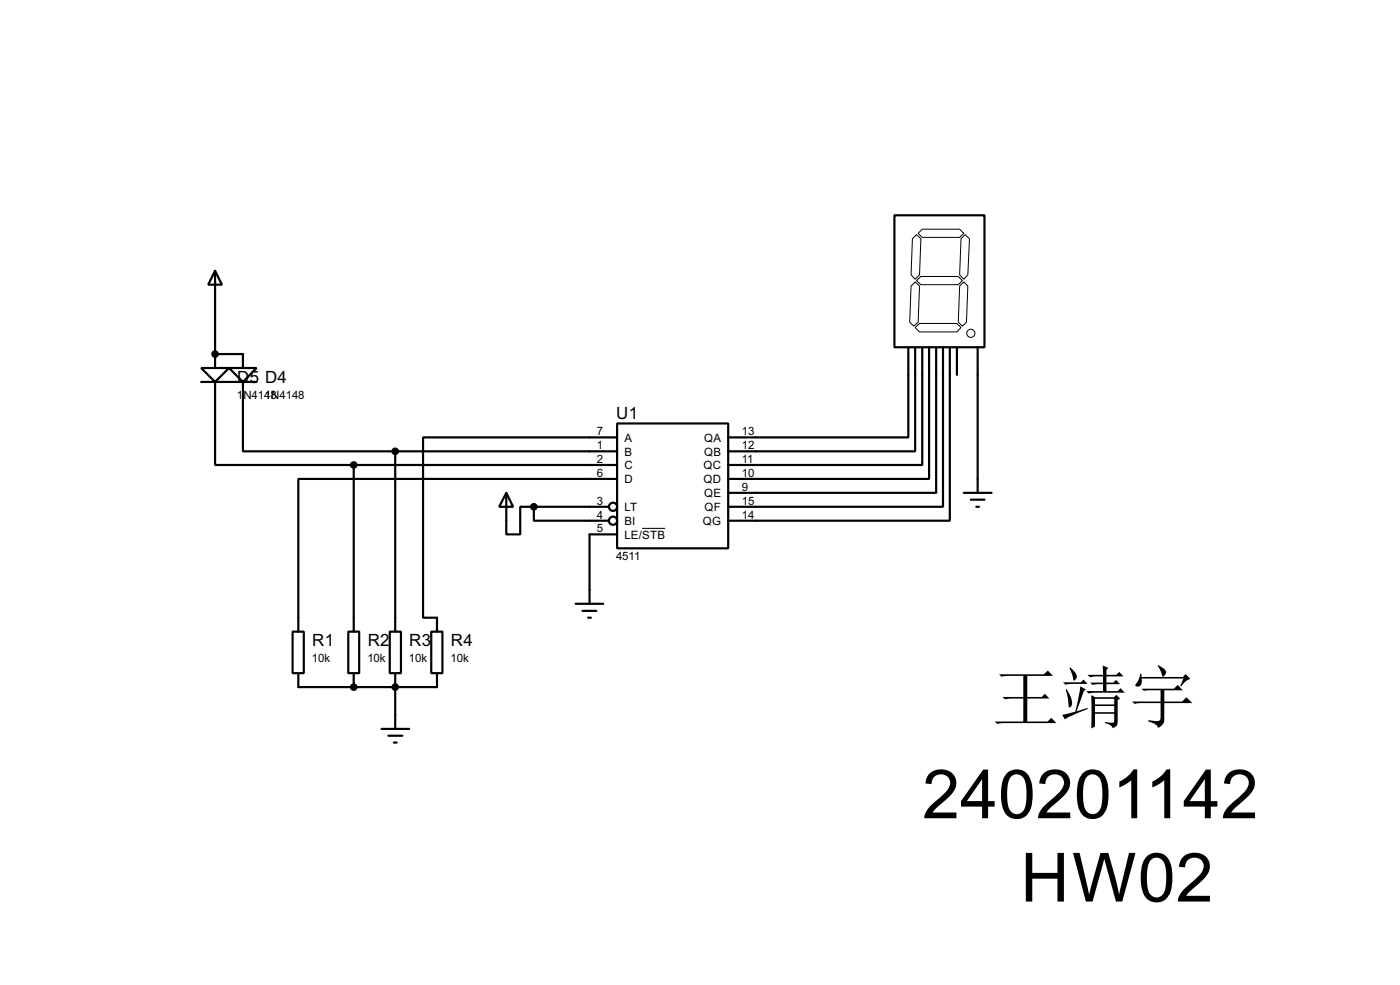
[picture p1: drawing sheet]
<svg xmlns="http://www.w3.org/2000/svg" width="256mm" height="180mm" viewBox="0 0 256 180" stroke-linecap="round" stroke-linejoin="round" font-family="sans-serif">
<g fill="none" stroke="#000" stroke-width=".4">
<path d="M163.9 39.4h16.5v24.2h-16.5zM39.4 49.6l1.3 2.5h-2.5zM39.4 49.6v17.8M36.9 67.4h5.1l-2.6 2.5zM36.9 69.9h10.1M39.4 69.9v15.2h25.4M39.4 64.8h5.1v2.6M42 67.4h5l-2.5 2.5zM44.5 69.9v12.7h27.9M113.1 77.5h20.3v22.9h-20.3zM166.4 63.6v16.5h-33M167.7 63.6v19h-34.3"/>
<path d="M169 63.6v21.5h-35.6M170.2 63.6v24.1h-36.8M171.5 63.6v26.6h-38.1M172.8 63.6v29.2h-39.4M174 63.6v31.7h-40.6M175.3 63.6v5M179.1 63.6v26.6M64.8 85.1v30.5M64.8 85.1h48.3M72.4 82.6v33M72.4 82.6h40.7M92.8 90.2l1.2 2.6h-2.5z"/>
<path d="M92.8 90.2v7.6h2.5v-5h2.5M97.8 92.8v2.5h13.8M97.8 92.8h13.8M113.1 87.7h-58.4v27.9M113.1 80.1h-35.6v33h2.6v2.5M113.1 97.8h-5.1v12.7M176.6 90.2h5.1M177.9 91.5h2.5M178.9 92.8h.5M53.6 115.6h2.1v7.6h-2.1zM63.8 115.6h2v7.6h-2zM71.4 115.6h2.1v7.6h-2.1z"/>
<path d="M79 115.6h2.1v7.6h-2.1zM105.5 110.5h5M106.7 111.8h2.6M107.8 113.1h.5M54.7 123.2v2.6h25.4v-2.6M64.8 123.2v2.6M69.9 133.4h5.1M71.2 134.7h2.5M72.2 135.9h.5M72.4 123.2v10.2"/>
<circle cx="112.3" cy="92.8" r=".75"/>
<circle cx="112.3" cy="95.3" r=".75"/>
</g>
<g fill="#000">
<circle cx="39.4" cy="64.8" r=".2"/>
<circle cx="64.8" cy="125.8" r=".2"/>
<circle cx="72.4" cy="125.8" r=".2"/>
</g>
<g fill="none" stroke="#000" stroke-width=".18">
<path d="M166.9 52.4l.8-.8 .8 .8-.3 6.6-.8 .7-.7-.7zM167.2 43.7l.7-.7 .8 .7-.2 6.6-.8 .8-.8-.8zM167.7 60l.8-.8h6.8l.8 .8-.8 .8h-6.8zM167.9 51.4l.8-.8h6.9l.7 .8-.7 .7h-6.9zM168.2 42.7l.8-.7h6.8l.8 .7-.8 .8h-6.8zM175.8 52.4l.8-.8 .7 .8-.2 6.6-.8 .7-.7-.7zM176.1 43.7l.7-.7 .8 .7-.3 6.6-.7 .8-.8-.8zM117.6 96.7h4.3"/>
<circle cx="177.8" cy="61" r=".75"/>
</g>
<g fill="#000" stroke="#000" stroke-width=".4">
<circle cx="39.4" cy="64.8" r=".5"/>
<circle cx="64.8" cy="85.1" r=".5"/>
<circle cx="72.4" cy="82.6" r=".5"/>
<circle cx="97.8" cy="92.8" r=".5"/>
<circle cx="64.8" cy="125.8" r=".5"/>
<circle cx="72.4" cy="125.8" r=".5"/>
</g>
<g font-size="13.9">
<text x="169" y="149.8">240201142</text>
<text x="186.9" y="165">HW02</text>
</g>
<text font-size="12.5" x="181.7" y="132">王靖宇</text>
<g font-size="3.5">
<text x="43.5" y="70.1">D5 D4</text>
<text x="112.9" y="76.7">U1</text>
<text x="57.2" y="118.3">R1</text>
<text x="67.4" y="118.3">R2</text>
<text x="75" y="118.3">R3</text>
<text x="82.6" y="118.3">R4</text>
</g>
<g font-size="2.4">
<text x="43.4" y="73">1</text>
<text x="44.6" y="73">N4148</text>
<text x="48.5" y="73">1N4148</text>
<text x="109.4" y="79.7">7</text>
<text x="109.4" y="82.2">1</text>
<text x="114.4" y="80.8">A</text>
<text x="114.4" y="83.4">B</text>
<text x="129" y="80.8">QA</text>
<text x="129" y="83.4">QB</text>
<text x="135.9" y="79.7">13</text>
<text x="135.9" y="82.2">12</text>
<text x="109.4" y="84.7">2</text>
<text x="109.4" y="87.3">6</text>
<text x="114.4" y="85.9">C</text>
<text x="114.4" y="88.5">D</text>
<text x="128.9" y="85.9">QC</text>
<text x="128.9" y="88.5">QD</text>
<text x="135.9" y="84.7">11</text>
<text x="135.9" y="87.3">10</text>
<text x="135.9" y="89.8">9</text>
<text x="109.4" y="92.4">3</text>
<text x="109.4" y="94.9">4</text>
<text x="114.4" y="93.6">LT</text>
<text x="129" y="91">QE</text>
<text x="129.1" y="93.6">QF</text>
<text x="135.9" y="92.4">15</text>
<text x="135.9" y="94.9">14</text>
<text x="109.4" y="97.4">5</text>
<text x="114.4" y="96.1">BI</text>
<text x="114.4" y="98.6">LE/STB</text>
<text x="128.7" y="96.1">QG</text>
<text x="112.9" y="102.6">4511</text>
<text x="57.2" y="121.2">10k</text>
<text x="67.3" y="121.2">10k</text>
<text x="74.9" y="121.2">10k</text>
<text x="82.6" y="121.2">10k</text>
</g>
</svg>
